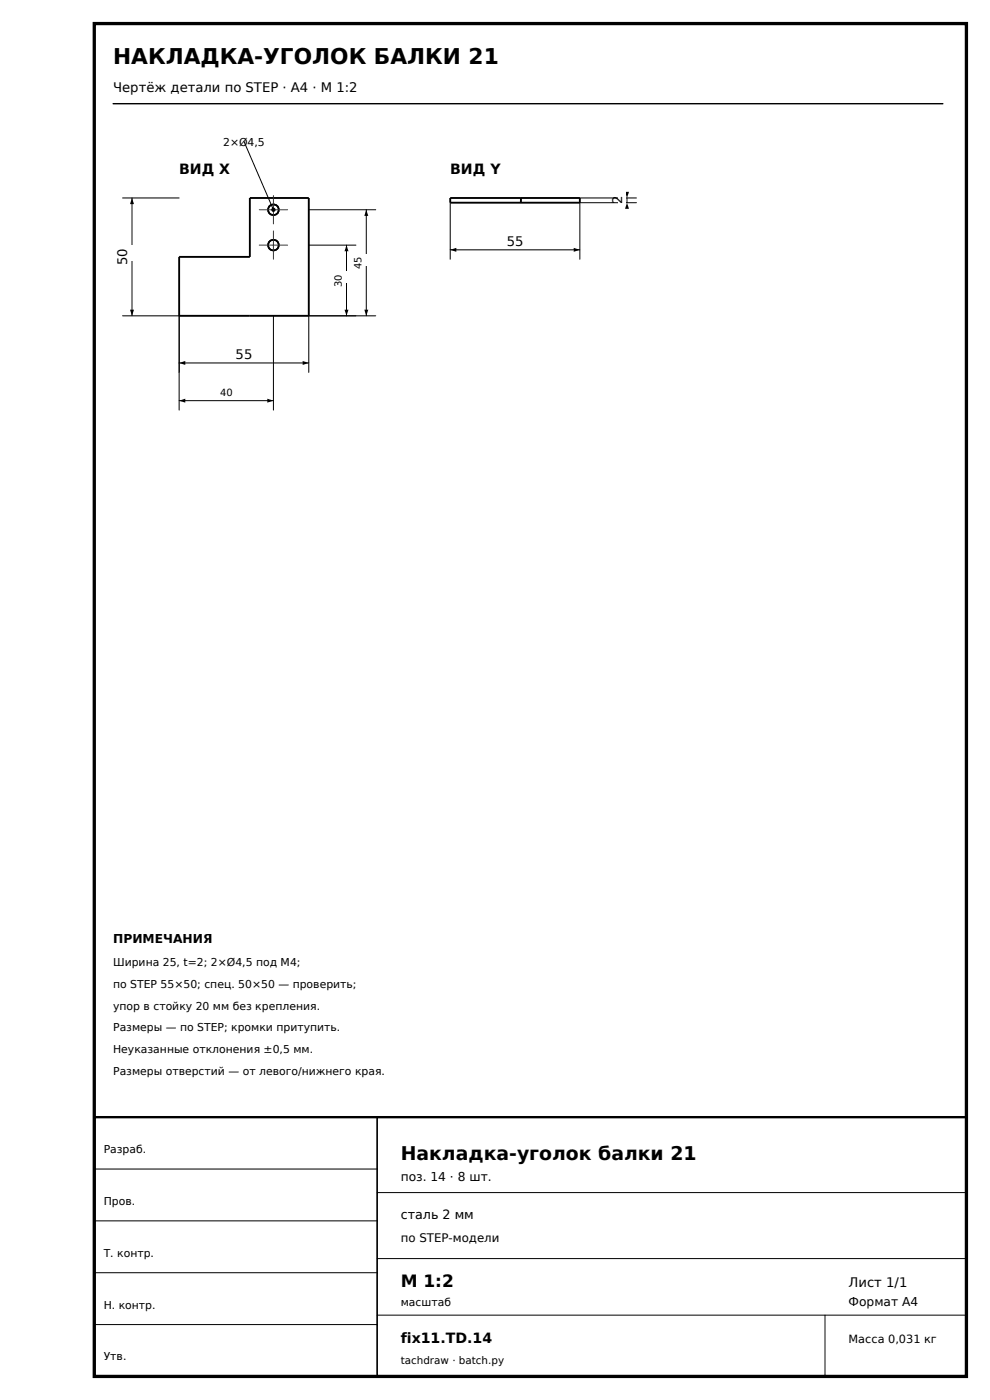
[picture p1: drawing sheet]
<svg xmlns="http://www.w3.org/2000/svg" width="210mm" height="297mm" viewBox="0 0 210 297" stroke-linecap="round" stroke-linejoin="round" font-family="sans-serif">
<path d="M20 5h185v287h-185z" fill="none" stroke="#000" stroke-width=".7" stroke-linecap="butt"/>
<path d="M24 22h176" fill="none" stroke="#000" stroke-width=".3"/>
<path d="M20 237h185v55h-185z" fill="none" stroke="#000" stroke-width=".5"/>
<g fill="none" stroke="#000" stroke-width=".35">
<path d="M80 237v55"/>
<circle cx="58" cy="44.5" r="1.13"/>
<circle cx="58" cy="52" r="1.13"/>
</g>
<path d="M38 67v12M38 77h27.5M65.5 67v12M20 248h60M20 259h60M80 253h125M20 270h60M80 267h125M80 279h125M175 279v13M20 281h60" fill="none" stroke="#000" stroke-width=".21"/>
<path d="M38 54.5h15v-12.5h12.5v25h-27.5zM95.5 42h27.5v1h-27.5zM110.5 42v1" fill="none" stroke="#000" stroke-width=".4"/>
<path d="M38 77l1.3-.4v.8zM64.2 76.6l1.3 .4-1.3 .4z" fill="#000"/>
<path d="M50.1 73.5h3.3v3.4h-3.3z" fill="#fff"/>
<path d="M26 42h12M28 42v25M26 67h12" fill="none" stroke="#000" stroke-width=".21"/>
<path d="M28 42l.4 1.3h-.8zM27.6 65.7h.8l-.4 1.3z" fill="#000"/>
<path d="M25.3 51.9h3.4v3.4h-3.4z" fill="#fff"/>
<path d="M95.5 43v12M95.5 53h27.5M123 43v12" fill="none" stroke="#000" stroke-width=".21"/>
<path d="M95.5 53l1.3-.4v.8zM121.7 52.6l1.3 .4-1.3 .4z" fill="#000"/>
<path d="M107.6 49.5h3.3v3.4h-3.3z" fill="#fff"/>
<path d="M123 42h12M123 43h12M133 42v1" fill="none" stroke="#000" stroke-width=".21"/>
<path d="M132.6 40.7h.8l-.4 1.3zM133 43l.4 1.3h-.8z" fill="#000"/>
<path d="M131.2 39.9h1.6v3.4h-1.6z" fill="#fff"/>
<g fill="none" stroke="#000" stroke-width=".35">
<circle cx="58" cy="44.5" r="1.13"/>
<circle cx="58" cy="52" r="1.13"/>
</g>
<path d="M55 44.5h6M55 52h6M58 41.5v6M58 49v6" fill="none" stroke="#333" stroke-width=".21" stroke-dasharray="6 1.4 1.2 1.4"/>
<path d="M38 67v20M58 67v20M38 85h20" fill="none" stroke="#000" stroke-width=".21"/>
<path d="M38 85l1.3-.4v.8zM56.7 84.6l1.3 .4-1.3 .4z" fill="#000"/>
<path d="M46.7 82.2h2.6v2.5h-2.6z" fill="#fff"/>
<path d="M65.5 52h10M73.5 52v15M65.5 67h10" fill="none" stroke="#000" stroke-width=".21"/>
<path d="M73.5 52l.4 1.3h-.8zM73.1 65.7h.8l-.4 1.3z" fill="#000"/>
<path d="M71.2 57.6h2.6v2.5h-2.6z" fill="#fff"/>
<path d="M65.5 44.5h14.2M77.7 44.5v22.5M65.5 67h14.2" fill="none" stroke="#000" stroke-width=".21"/>
<path d="M77.7 44.5l.4 1.3h-.8zM77.3 65.7h.8l-.4 1.3z" fill="#000"/>
<path d="M75.4 53.8h2.6v2.5h-2.6z" fill="#fff"/>
<path d="M51.7 30l6.3 14.5z" fill="#000" stroke="#000" stroke-width=".21"/>
<circle cx="58" cy="44.5" r=".45" fill="#000"/>
<text font-size="4.6" x="24" y="13.5">НАКЛАДКА-УГОЛОК БАЛКИ 21</text>
<text font-size="4" x="85" y="246">Накладка-уголок балки 21</text>
<text font-size="3.6" x="85" y="273">М 1:2</text>
<g font-size="3">
<text x="38" y="37">ВИД X</text>
<text x="95.5" y="37">ВИД Y</text>
<text x="85" y="285">fix11.TD.14</text>
</g>
<g font-size="2.8">
<text x="24" y="19.5">Чертёж детали по STEP · A4 · М 1:2</text>
<text x="132" y="43.4" transform="rotate(-90 132 43.4)">2</text>
<text x="107.5" y="52.1">55</text>
<text x="27" y="56.3" transform="rotate(-90 27 56.3)">50</text>
<text x="50" y="76.1">55</text>
<text x="180" y="273">Лист 1/1</text>
</g>
<text font-size="2.7" x="85" y="258.5">сталь 2 мм</text>
<g font-size="2.6">
<text x="24" y="200">ПРИМЕЧАНИЯ</text>
<text x="85" y="250.6">поз. 14 · 8 шт.</text>
<text x="180" y="277">Формат A4</text>
</g>
<text font-size="2.5" x="85" y="263.5">по STEP-модели</text>
<text font-size="2.4" x="180" y="285">Масса 0,031 кг</text>
<g font-size="2.3">
<text x="47.3" y="30.9">2×Ø4,5</text>
<text x="24" y="205">Ширина 25, t=2; 2×Ø4,5 под M4;</text>
<text x="24" y="209.6">по STEP 55×50; спец. 50×50 — проверить;</text>
<text x="24" y="214.2">упор в стойку 20 мм без крепления.</text>
<text x="24" y="218.8">Размеры — по STEP; кромки притупить.</text>
<text x="24" y="223.4">Неуказанные отклонения ±0,5 мм.</text>
<text x="24" y="228">Размеры отверстий — от левого/нижнего края.</text>
<text x="22" y="244.6">Разраб.</text>
<text x="22" y="255.6">Пров.</text>
<text x="22" y="266.6">Т. контр.</text>
<text x="22" y="277.6">Н. контр.</text>
<text x="85" y="277">масштаб</text>
<text x="22" y="288.6">Утв.</text>
</g>
<text font-size="2.2" x="85" y="289.3">tachdraw · batch.py</text>
<g font-size="2.1">
<text x="76.7" y="57" transform="rotate(-90 76.7 57)">45</text>
<text x="72.5" y="60.8" transform="rotate(-90 72.5 60.8)">30</text>
<text x="46.7" y="84.1">40</text>
</g>
</svg>
